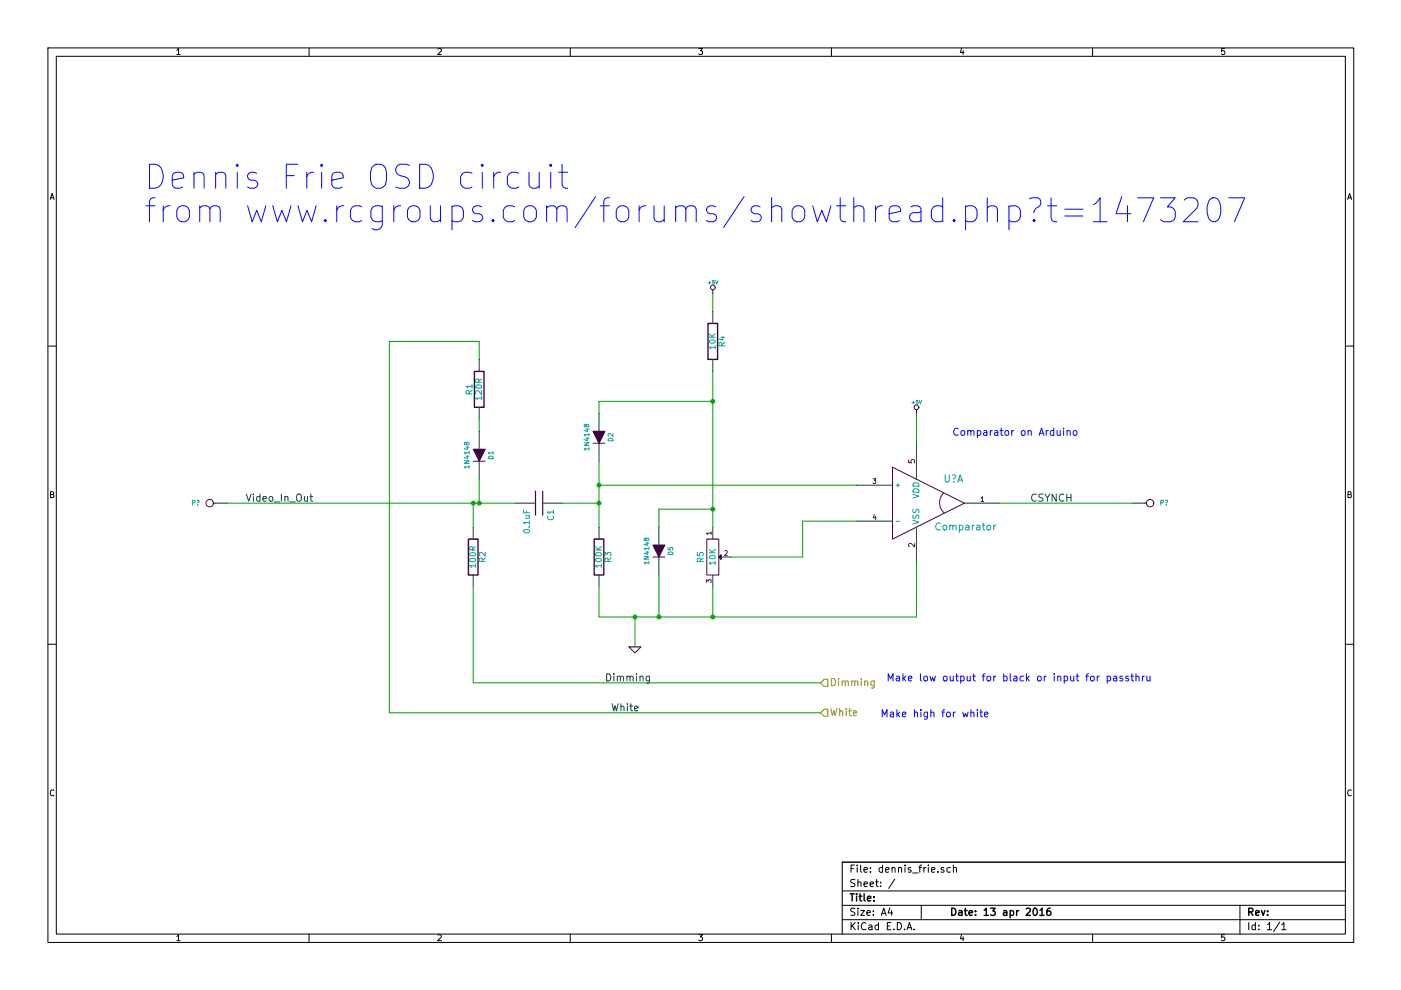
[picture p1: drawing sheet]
EESchema Schematic File Version 2  date Wed 13 Apr 2016 11:03:40 BST
LIBS:power
LIBS:device
LIBS:transistors
LIBS:conn
LIBS:linear
LIBS:regul
LIBS:74xx
LIBS:cmos4000
LIBS:adc-dac
LIBS:memory
LIBS:xilinx
LIBS:special
LIBS:microcontrollers
LIBS:dsp
LIBS:microchip
LIBS:analog_switches
LIBS:motorola
LIBS:texas
LIBS:intel
LIBS:audio
LIBS:interface
LIBS:digital-audio
LIBS:philips
LIBS:display
LIBS:cypress
LIBS:siliconi
LIBS:opto
LIBS:atmel
LIBS:contrib
LIBS:valves
LIBS:mcp6561
LIBS:dennis_frie-cache
EELAYER 25  0
EELAYER END
$Descr A4 11700 8267
encoding utf-8
Sheet 1 1
Title ""
Date "13 apr 2016"
Rev ""
Comp ""
Comment1 ""
Comment2 ""
Comment3 ""
Comment4 ""
$EndDescr
Text Notes 1200 1600 0    200  ~ 0
Dennis Frie OSD circuit\nfrom www.rcgroups.com/forums/showthread.php?t=1473207
Text Notes 7350 6000 0    60   ~ 0
Make high for white
Text Notes 7400 5700 0    60   ~ 0
Make low output for black or input for passthru
Text Label 5100 5950 0    60   ~ 0
White
Text Label 5050 5700 0    60   ~ 0
Dimming
Text Label 2050 4200 0    60   ~ 0
Video_In_Out
Wire Wire Line
	7650 3700 7650 3450
Connection ~ 5950 5150
Wire Wire Line
	9450 4200 8350 4200
Connection ~ 5500 5150
Wire Wire Line
	5500 5150 5500 4800
Connection ~ 5000 4050
Wire Wire Line
	7150 4050 5000 4050
Connection ~ 5950 4250
Wire Wire Line
	5950 4250 5500 4250
Wire Wire Line
	5500 4250 5500 4400
Wire Wire Line
	5000 3850 5000 4050
Wire Wire Line
	5000 4050 5000 4200
Wire Wire Line
	5000 4200 5000 4400
Connection ~ 5950 3350
Wire Wire Line
	5950 3350 5000 3350
Wire Wire Line
	5000 3350 5000 3450
Wire Wire Line
	4000 3600 4000 3500
Connection ~ 3950 4200
Wire Wire Line
	3950 4200 3950 4400
Wire Wire Line
	4300 4200 4000 4200
Wire Wire Line
	4000 4200 3950 4200
Wire Wire Line
	3950 4200 1900 4200
Wire Wire Line
	4000 4000 4000 4200
Connection ~ 4000 4200
Wire Wire Line
	5950 4400 5950 4250
Wire Wire Line
	5950 4250 5950 3350
Wire Wire Line
	5950 3350 5950 3100
Wire Wire Line
	5950 2600 5950 2450
Wire Wire Line
	4700 4200 5000 4200
Connection ~ 5000 4200
Wire Wire Line
	6100 4650 6700 4650
Wire Wire Line
	6700 4650 6700 4350
Wire Wire Line
	6700 4350 7150 4350
Wire Wire Line
	5000 4900 5000 5150
Wire Wire Line
	5950 5150 5950 4900
Wire Wire Line
	5300 5400 5300 5150
Connection ~ 5300 5150
Wire Wire Line
	4000 3000 4000 2850
Wire Wire Line
	4000 2850 3250 2850
Wire Wire Line
	3250 2850 3250 5950
Wire Wire Line
	3250 5950 6850 5950
Wire Wire Line
	3950 4900 3950 5700
Wire Wire Line
	3950 5700 6850 5700
Wire Wire Line
	5000 5150 5300 5150
Wire Wire Line
	5300 5150 5500 5150
Wire Wire Line
	5500 5150 5950 5150
Wire Wire Line
	5950 5150 7650 5150
Wire Wire Line
	7650 5150 7650 4700
$Comp
L +5V #PWR?
U 1 1
P 7650 3450
F 0 "#PWR?" H 7650 3540 20  0001 C CNN
F 1 "+5V" H 7650 3540 30  0000 C CNN
	1    7650 3450
	1    0    0    -1  
$EndComp
Text Notes 7950 3650 0    60   ~ 0
Comparator on Arduino
Text Label 8600 4200 0    60   ~ 0
CSYNCH
Text HLabel 6850 5700 2    60   Input ~ 0
Dimming
Text HLabel 6850 5950 2    60   Input ~ 0
White
$Comp
L CONN_1 P?
U 1 1
P 9600 4200
F 0 "P?" H 9680 4200 40  0000 L CNN
F 1 "CONN_1" H 9600 4255 30  0001 C CNN
	1    9600 4200
	1    0    0    -1  
$EndComp
$Comp
L GND #PWR?
U 1 1
P 5300 5400
F 0 "#PWR?" H 5300 5400 30  0001 C CNN
F 1 "GND" H 5300 5330 30  0001 C CNN
	1    5300 5400
	1    0    0    -1  
$EndComp
$Comp
L MCP6561 U?
U 1 1
P 7850 4200
F 0 "U?" H 7900 4400 60  0000 L CNN
F 1 "Comparator" H 7800 4000 60  0000 L CNN
	1    7850 4200
	1    0    0    -1  
$EndComp
$Comp
L +5V #PWR?
U 1 1
P 5950 2450
F 0 "#PWR?" H 5950 2540 20  0001 C CNN
F 1 "+5V" H 5950 2540 30  0000 C CNN
	1    5950 2450
	1    0    0    -1  
$EndComp
$Comp
L POT R5
U 1 1
P 5950 4650
F 0 "R5" H 5950 4550 50  0000 C CNN
F 1 "10K" H 5950 4650 50  0000 C CNN
	1    5950 4650
	0    1    1    0   
$EndComp
$Comp
L DIODE D5
U 1 1
P 5500 4600
F 0 "D5" H 5500 4700 40  0000 C CNN
F 1 "1N4148" H 5500 4500 40  0000 C CNN
	1    5500 4600
	0    1    1    0   
$EndComp
$Comp
L R R3
U 1 1
P 5000 4650
F 0 "R3" V 5080 4650 50  0000 C CNN
F 1 "100K" V 5000 4650 50  0000 C CNN
	1    5000 4650
	1    0    0    -1  
$EndComp
$Comp
L DIODE D2
U 1 1
P 5000 3650
F 0 "D2" H 5000 3750 40  0000 C CNN
F 1 "1N4148" H 5000 3550 40  0000 C CNN
	1    5000 3650
	0    1    1    0   
$EndComp
$Comp
L R R4
U 1 1
P 5950 2850
F 0 "R4" V 6030 2850 50  0000 C CNN
F 1 "10K" V 5950 2850 50  0000 C CNN
	1    5950 2850
	1    0    0    -1  
$EndComp
$Comp
L C C1
U 1 1
P 4500 4200
F 0 "C1" H 4550 4300 50  0000 L CNN
F 1 "0.1uF" H 4550 4100 50  0000 L CNN
	1    4500 4200
	0    1    1    0   
$EndComp
$Comp
L R R2
U 1 1
P 3950 4650
F 0 "R2" V 4030 4650 50  0000 C CNN
F 1 "100R" V 3950 4650 50  0000 C CNN
	1    3950 4650
	1    0    0    -1  
$EndComp
$Comp
L CONN_1 P?
U 1 1
P 1750 4200
F 0 "P?" H 1830 4200 40  0000 L CNN
F 1 "CONN_1" H 1750 4255 30  0001 C CNN
	1    1750 4200
	-1   0    0    1   
$EndComp
$Comp
L R R1
U 1 1
P 4000 3250
F 0 "R1" V 4080 3250 50  0000 C CNN
F 1 "120R" V 4000 3250 50  0000 C CNN
	1    4000 3250
	-1   0    0    1   
$EndComp
$Comp
L DIODE D1
U 1 1
P 4000 3800
F 0 "D1" H 4000 3900 40  0000 C CNN
F 1 "1N4148" H 4000 3700 40  0000 C CNN
	1    4000 3800
	0    1    1    0   
$EndComp
$EndSCHEMATC
